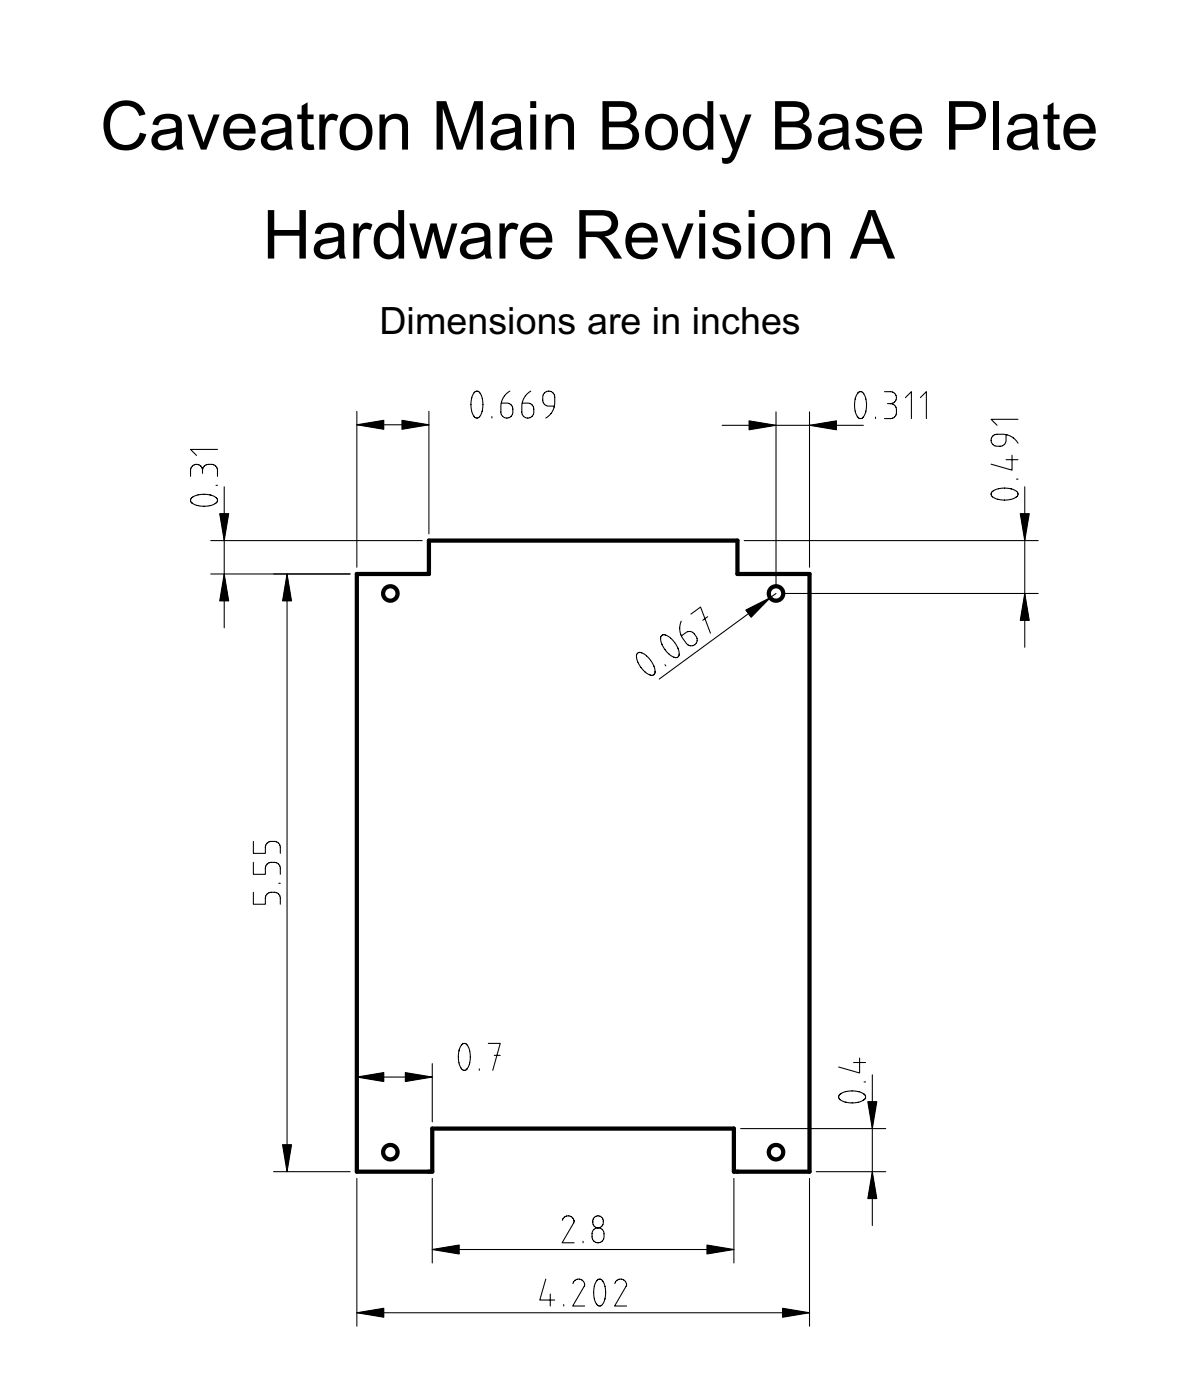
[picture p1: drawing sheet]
<svg xmlns="http://www.w3.org/2000/svg" width="279mm" height="330mm" viewBox="0 0 279 330" stroke-linecap="round" stroke-linejoin="round" font-family="sans-serif">
<g fill="none" stroke="#000" stroke-width="1">
<path d="M84.1 135.4h17v-7.9h72.8v7.9h17v140.9h-17.9v-10.1h-71.1v10.1h-17.8z"/>
<circle cx="92" cy="140" r="1.7"/>
<circle cx="183" cy="140" r="1.7"/>
<circle cx="92" cy="271.8" r="1.7"/>
<circle cx="183" cy="271.8" r="1.7"/>
</g>
<g fill="none" stroke="#000" stroke-width=".25">
<path d="M84.1 97v36.8M101.1 97v28.9M111.8 92.6h.1M111.9 92.5a.81 .81 0 0 1 1.3 .3 4.8 4.8 0 0 1-.5 5.7 .84 .84 0 0 1-1-.4 5.5 5.5 0 0 1 .2-5.6zM116 98.3v.3M120.2 92.3a4.2 4.2 0 0 0-2.1 3.6v1.3a1.41 1.41 0 0 0 1.4 1.4 1.41 1.41 0 0 0 1.4-1.4v-.7a1.41 1.41 0 0 0-1.4-1.4h-1.3M125.2 92.3a4.2 4.2 0 0 0-2.2 3.6v1.3a1.41 1.41 0 0 0 1.4 1.4 1.41 1.41 0 0 0 1.5-1.4v-.7a1.41 1.41 0 0 0-1.5-1.4h-1.3M130.7 95.8h-1.3a1.41 1.41 0 0 1-1.4-1.4v-.7a1.41 1.41 0 0 1 1.4-1.4 1.41 1.41 0 0 1 1.4 1.4v1.2a4.2 4.2 0 0 1-2.1 3.7M183 97.1v41.3M190.9 97.1v36.7M202.3 92.7a5.1 5.1 0 0 0 .3 6h.5l.4-.3M202.3 92.7a.81 .81 0 0 1 1.4 .2 5.6 5.6 0 0 1-.2 5.5"/>
<path d="M202.3 92.7h.1M203.5 98.4h.1M206.4 98.4v.3M208.5 92.4h1.5a1.41 1.41 0 0 1 1.4 1.4 1.41 1.41 0 0 1-1.4 1.4M209.2 95.2h.8M210 95.2a1.41 1.41 0 0 1 1.4 1.4v.7a1.41 1.41 0 0 1-1.4 1.4h-1.5M213.5 93.8l1.4-1.4v6.3M217 93.8l1.4-1.4v6.3M240 98.9h-6.3l1.4 1.4M45.2 117.4a5.2 5.2 0 0 1 6 .2 .83 .83 0 0 1-.5 1.2 4.8 4.8 0 0 1-5.7-.5l-.1-.5zM47.7 110.9a1.41 1.41 0 0 0-1.4-1.4 1.41 1.41 0 0 0-1.4 1.4v1.4M47.7 110.9a1.41 1.41 0 0 1 1.5-1.4h.7a1.41 1.41 0 0 1 1.4 1.4v1.4"/>
<path d="M47.7 110.9v.7M50.9 114.5h.4M50.9 117.4h.1M51.3 106h-6.4l1.4 1.4M52.9 114.8v33.3M84.1 100.2h17M170.3 100.3h33.3M234 117.2h.1M237.2 102.5v1.3a1.41 1.41 0 0 1-1.4 1.4h-.7a1.41 1.41 0 0 1-1.4-1.4 1.41 1.41 0 0 1 1.4-1.4h1.3a4.2 4.2 0 0 1 3.6 2.1M237.2 108.4h2.8M238.6 107.4v3.5l-4.9-1.4M239.7 113h.3"/>
<path d="M239.7 115.9a5.1 5.1 0 0 0-6 .3v.5l.3 .5M239.7 115.9h.1M239.7 115.9a.81 .81 0 0 1-.2 1.4 5.6 5.6 0 0 1-5.5-.1M241.6 114.8v37.9M49.7 135.4h32.8M49.7 127.5h49.8M67.7 135.4v140.9M175.5 127.5h69.3M183 140l-27.6 20.2M184.6 140h60.2M150.1 154.7a.81 .81 0 0 1 1.2-.7 5.6 5.6 0 0 1 3.1 4.5M150.1 154.7h.1"/>
<path d="M150.1 154.7a4.7 4.7 0 0 0 1 2.7M151.1 157.4a3.2 3.2 0 0 0 2.8 1.8l.4-.2 .2-.5M154.4 158.5h.1M155.8 150.5a.81 .81 0 0 1 1.2-.7 5.6 5.6 0 0 1 3.1 4.5M155.8 150.5h.1M155.8 150.5a5.1 5.1 0 0 0 3.7 4.6l.5-.3 .1-.5M156.8 156.8l.2 .3M160.1 154.3h.1M160.6 146.5a4.2 4.2 0 0 0 .5 4.2l.7 1a1.41 1.41 0 0 0 2 .3 1.41 1.41 0 0 0 .3-1.9l-.4-.6a1.41 1.41 0 0 0-2-.3l-1 .8M162.9 144.8l2.3-1.6 2.3 6.1M166.8 145.5l-1.1 .8M59.7 198.5v2.8h2.9v-1.4a1.41 1.41 0 0 1 1.4-1.4h.7a1.41 1.41 0 0 1 1.4 1.4v1.4"/>
<path d="M59.7 210.4v2.9h2.9v-1.4a1.41 1.41 0 0 1 1.4-1.5h.7a1.41 1.41 0 0 1 1.4 1.5v1.4M59.7 203.4v2.8h2.9v-1.4a1.41 1.41 0 0 1 1.4-1.4h.7a1.41 1.41 0 0 1 1.4 1.4v1.4M65.7 208.3h.4M84.1 250.9v13.7M84.1 254h17.8M101.9 250.9v13.7M108.9 246.3a.81 .81 0 0 1 1.4 .3 4.9 4.9 0 0 1-.5 5.8 .84 .84 0 0 1-1.1-.5 5.4 5.4 0 0 1 .2-5.6zM110.1 252.1h.1M113 252.1v.3M115.1 246.1h2.8l-1.7 6.3M116.5 248.9h1.4M198 258.2a5 5 0 0 1 6 .2 .84 .84 0 0 1-.4 1.1 4.8 4.8 0 0 1-5.8-.5v-.4z"/>
<path d="M201.3 250.6h2.8M202.7 249.5v3.6l-5-1.4M203.7 255.2h.4M205.7 253.5v35.5M64.5 276.3h18M84.1 277.9v34.9M101.9 277.9v20M173 277.9v20M174.6 266.2h34.2M190.9 277.9v34.9M192.5 276.3h16.3M101.9 294.7h71.1"/>
<path d="M132.6 287.8a1.37 1.37 0 0 1 1.6-1 1.37 1.37 0 0 1 1.1 1.6l-2.8 4.7h2.9M137.5 292.8v.3M140 290a1.41 1.41 0 0 1 1.5-.3 1.41 1.41 0 0 1 .9 1.3v.7a1.41 1.41 0 0 1-1.4 1.4 1.41 1.41 0 0 1-1.4-1.4v-1zM84.1 309.6h106.8M128.7 301.7l-1.4 4.9h3.5M129.7 305.2v2.8M132.9 307.7v.3M135.1 302.7a1.37 1.37 0 0 1 1.6-1 1.37 1.37 0 0 1 1.1 1.6l-2.8 4.7h2.9M140.8 302h.1M140.8 301.9a.81 .81 0 0 1 1.4 .3 4.8 4.8 0 0 1-.5 5.8 .84 .84 0 0 1-1.1-.5 5.5 5.5 0 0 1 .2-5.6zM145 302.7a1.37 1.37 0 0 1 1.6-1 1.37 1.37 0 0 1 1 1.6l-2.7 4.7h2.8"/>
<circle cx="141" cy="288.2" r="1.36"/>
</g>
<g fill="#000">
<path d="M84.1 100.2l6.4-1.1v2.1zM94.8 99.1l6.3 1.1-6.3 1zM176.6 99.3l6.4 1-6.4 1.1zM190.9 100.3l6.3-1v2.1zM51.8 121.2h2.1l-1 6.3zM52.9 135.4l1 6.3h-2.1zM67.7 135.4l1 6.3h-2.1zM241.6 140l1.1 6.3h-2.1zM240.6 121.2h2.1l-1.1 6.3zM175.8 143.9l5.8-2.9-4.5 4.6zM84.1 254l6.4-1v2.1zM95.6 253l6.3 1-6.3 1.1z"/>
<path d="M66.6 270h2.1l-1 6.3zM204.6 259.8h2.1l-1 6.4zM205.7 276.3l1 6.4h-2.1zM101.9 294.7l6.4-1.1v2.2zM166.7 293.6l6.3 1.1-6.3 1.1zM84.1 309.6l6.4-1v2.1zM184.5 308.6l6.4 1-6.4 1.1z"/>
</g>
<g fill="#000" stroke="#000" stroke-width=".25">
<path d="M84.1 100.2l6.4-1.1v2.1zM94.8 99.1l6.3 1.1-6.3 1zM176.6 99.3l6.4 1-6.4 1.1zM190.9 100.3l6.3-1v2.1zM51.8 121.2h2.1l-1 6.3zM52.9 135.4l1 6.3h-2.1zM67.7 135.4l1 6.3h-2.1zM241.6 140l1.1 6.3h-2.1zM240.6 121.2h2.1l-1.1 6.3zM175.8 143.9l5.8-2.9-4.5 4.6zM84.1 254l6.4-1v2.1zM95.6 253l6.3 1-6.3 1.1z"/>
<path d="M66.6 270h2.1l-1 6.3zM204.6 259.8h2.1l-1 6.4zM205.7 276.3l1 6.4h-2.1zM101.9 294.7l6.4-1.1v2.2zM166.7 293.6l6.3 1.1-6.3 1.1zM84.1 309.6l6.4-1v2.1zM184.5 308.6l6.4 1-6.4 1.1z"/>
</g>
<g font-size="16">
<text x="23.6" y="35.3">Caveatron Main Body Base Plate</text>
<text x="61.9" y="61">Hardware Revision A</text>
</g>
<text font-size="8.9" x="89.5" y="78.8">Dimensions are in inches</text>
</svg>
